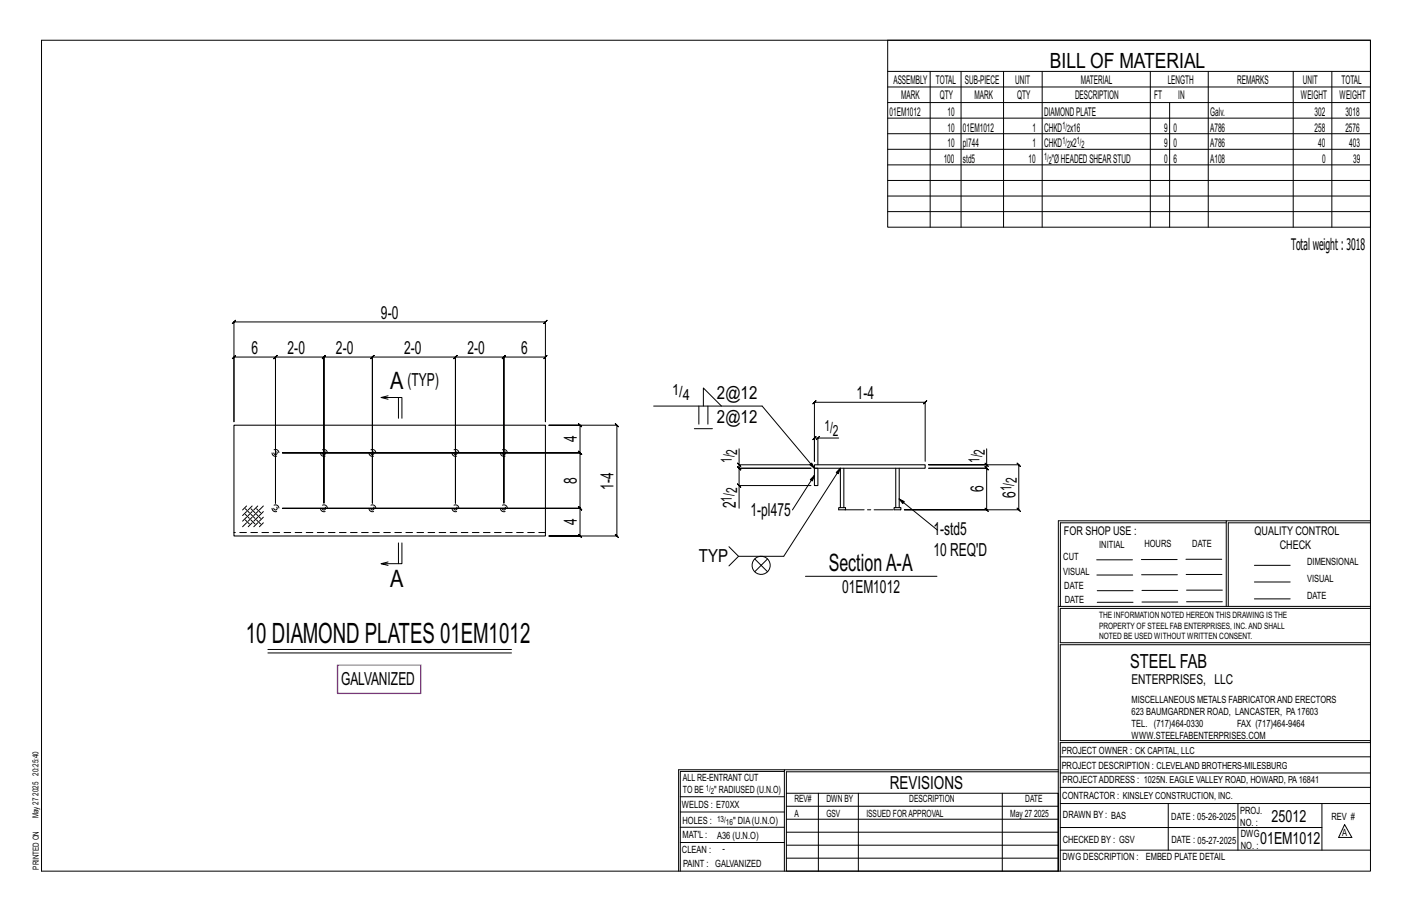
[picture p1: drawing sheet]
<svg xmlns="http://www.w3.org/2000/svg" width="432mm" height="279mm" viewBox="0 0 432 279" stroke-linecap="round" stroke-linejoin="round" font-family="sans-serif">
<g fill="none" stroke="#000" stroke-width=".31">
<path d="M12.7 12.3h406.4v254h-406.4zM271.5 12.3h147.6v57.2h-147.6zM271.5 21.8h147.6M271.5 26.6h147.6M271.5 31.4h147.6M271.5 36.1h147.6M284.5 21.8v47.7M293.9 21.8v47.7M306.9 21.8v47.7M318.7 21.8v47.7M351.8 21.8v47.7M357.7 31.4v38.1"/>
<path d="M369.5 21.8v47.7M395.5 21.8v47.7M407.3 21.8v47.7M271.5 40.9h147.6M271.5 45.6h147.6M271.5 50.4h147.6M271.5 55.2h147.6M271.5 59.9h147.6M271.5 64.7h147.6M71 98.9l1-1-.5 .5h95.3l-.5 .5 1-1-.5 .5v30.5v-19.8l.5-.5-1 1 .5-.5h-12.7l.5-.5-1 1 .5-.5v44.7v-44.7l.5-.5-1 1 .5-.5h-14.8l.5-.5-1 1 .5-.5v44.7v-44.7l.5-.5-1 1 .5-.5h-25.4l.5-.5-1 1 .5-.5v44.7v-44.7l.5-.5-1 1 .5-.5h-14.8l.5-.5-1 1 .5-.5v44.7v-44.7l.5-.5-1 1 .5-.5h-14.9l.5-.5-1 1 .5-.5v44.7v-44.7l.5-.5-1 1 .5-.5h-12.7l.5-.5-1 1 .5-.5v19.8v-30.5zM86.4 138.4h91l.5 .5-1-1 .5 .5v-8.4l.5 .5-1-1 .5 .5h-9.5h20.7l-.5-.5 1 1-.5-.5v33.8l-.5-.5 1 1-.5-.5h-20.7h9.5l.5 .5-1-1 .5 .5v-8.4l.5 .5-1-1 .5 .5h-91h91l.5 .5-1-1 .5 .5v-17l.5 .5-1-1 .5 .5zM118.7 122l-2.1-.5h6.3v6.4"/>
<path d="M118.7 121l-2.1 .5M121.9 121.5v6.4M199.9 124.1h33.2l16 19-1.5-1.1 .6-.4 .9 1.5M212.3 131h5.6M213.7 124.1v5.6M215.1 124.1v-5.5l5.5 5.5M216.5 124.1v5.6M226 137.2v4.9h22M249.6 134.4l1-1zM250.1 133.9h-1l.5-.5-1 1 .5-.5v7.1v-18l-.5 .5 1-1-.5 .5h33.8l-.5 .5 1-1-.5 .5v18M256.5 133.9h-6.4v8.2M301.7 137.2v4.9h-17.7h27.6l-.5-.5 1 1-.5-.5v13.7l-.5-.5 1 1-.5-.5h-35h25.1l.5 .5-1-1 .5 .5v-12.7l.5 .5-1-1 .5 .5h-17.7h17.7l.5 .5-1-1 .5 .5v-1"/>
<path d="M75 159l1.3 1.2M75 155.5l1.3 1.2M75 157.2l1.3 1.3M75.4 159.8l-1.2 1.2M75.4 156.4l-1.2 1.2M75.4 154.7l-1.2 1.2M75.4 158.1l-1.2 1.2M76.8 155.5l1.2 1.2M76.8 157.2l1.2 1.3M76.8 159l1.2 1.2M77.1 158.1l-1.2 1.2M77.1 154.7l-1.2 1.2"/>
<path d="M77.1 159.8l-1.2 1.2M77.1 156.4l-1.2 1.2M78.5 157.2l1.2 1.3M78.5 159l1.2 1.2M78.5 155.5l1.2 1.2M78.8 156.4l-1.2 1.2M78.8 158.1l-1.2 1.2M78.8 159.8l-1.2 1.2M78.8 154.7l-1.2 1.2M80.5 154.7l-1.2 1.2M80.5 156.4l-1.2 1.2M80.5 158.1l-1.2 1.2"/>
<path d="M80.5 159.8l-1.2 1.2M225.5 147.9l1 1zM225.5 141.6l1 1zM226 142.1v1l-.5-.5 1 1-.5-.5h22h-22l-.5-.5 1 1-.5-.5v5.3M248 148.4h-22v7M249.1 145.3l-1.3 1.3 .6 .4 .7-1.7-6.8 10.6M257 143.1l-1.3 1.3 .7 .4 .6-1.7-17.3 27h-13.9l-2.9-3M274.9 152.5l1.2 1.4 .4-.6-1.6-.8 11.8 9.6M301.2 141.6l1 1zM375 159.8h-50.7v25.6M375 159.2h-51.3l-.1 107.1M419.1 159.2h-44.1v26.2"/>
<path d="M419.1 159.8h-43.5v25.6M118.7 171.8l-2.1 .5M121.9 166v6.3M122.9 166v6.3h-6.3l2.1 .5M225.8 170.1l-2.9 2.9M230.8 170.9l2 1.9 1.9-1.9M230.8 174.8l2-2 1.9 2M246.3 176.2h40.2M335.4 171.1h10.9M335.4 175.8h11M349 171h11M349.1 175.7h11"/>
<path d="M362.7 171h10.9M362.7 175.6h11M383.6 172.8h11M383.6 177.9h11M81.9 198.5h74.5M81.9 199.6h74.5M323.7 185.4h95.4M335.5 184.1h11M335.5 180.6h11M349.2 184h11M349.2 180.5h11M362.9 180.4h10.9"/>
<path d="M362.9 184h10.9M383.6 183.1h11M419.1 186h-94.9v10.5h94.9M419.1 197.1h-94.9v29.3h94.9v.6h-94.9v39.3M239.9 235.8h-31.9v30.5M239.9 235.3h-32.4v31M323.6 235.3h-83.7v31M323.6 235.9h-83.1v6.6M324.2 236.3h94.9M324.2 231.4h94.9M208 252.9h31.9M208 257.5h31.9"/>
<path d="M208 243.6h31.9M208 248.2h31.9M240.5 242.5h83.1v23.8h-83.1zM240.5 258.4h83.1M240.5 254.4h83.1M240.5 250.4h83.1M240.5 246.5h83.1M250.3 242.5v23.8M262.5 242.5v23.8M306.5 242.5v23.8M324.2 253h80.1M324.2 245.6h94.9"/>
<path d="M324.2 259.9h94.9M324.2 240.7h94.9M357.3 245.6v14.3M378.6 245.6v14.3M404.3 245.6v14.3M411.2 252.1l2.2 3.9h-4zM240.5 262.3h83.1"/>
<circle cx="232.8" cy="172.8" r="2.77"/>
</g>
<path d="M103.2 203.3h25.5v8.6h-25.5z" fill="none" stroke="#f0f" stroke-width=".5"/>
<path d="M71.5 130h95.3v33.8h-95.3zM249.1 143.1h1v5.3h-1zM249.1 142.1h33.8v1h-33.8zM256.5 155.2h2.1v.6h-2.1zM257 143.1v12.1M258.1 143.1v12.1M273.4 155.2h2.1v.6h-2.1zM273.9 143.1v12.1M275 143.1v12.1" fill="none" stroke="#000" stroke-width=".32"/>
<g fill="none" stroke="#000" stroke-width=".31" stroke-dasharray="2 1.4">
<path d="M166.8 162.8h-95.3"/>
<circle cx="84.2" cy="138.4" r=".53"/>
<circle cx="84.2" cy="138.4" r="1.06"/>
<circle cx="99.1" cy="138.4" r=".53"/>
<circle cx="99.1" cy="138.4" r="1.06"/>
<circle cx="113.9" cy="138.4" r=".53"/>
<circle cx="113.9" cy="138.4" r="1.06"/>
<circle cx="139.3" cy="138.4" r=".53"/>
<circle cx="139.3" cy="138.4" r="1.06"/>
<circle cx="154.1" cy="138.4" r=".53"/>
<circle cx="154.1" cy="138.4" r="1.06"/>
<circle cx="84.2" cy="155.4" r="1.06"/>
<circle cx="84.2" cy="155.4" r=".53"/>
<circle cx="99.1" cy="155.4" r="1.06"/>
<circle cx="99.1" cy="155.4" r=".53"/>
<circle cx="113.9" cy="155.4" r="1.06"/>
<circle cx="113.9" cy="155.4" r=".53"/>
<circle cx="139.3" cy="155.4" r="1.06"/>
<circle cx="139.3" cy="155.4" r=".53"/>
<circle cx="154.1" cy="155.4" r="1.06"/>
<circle cx="154.1" cy="155.4" r=".53"/>
</g>
<path d="M258.5 155.8h15.2" fill="none" stroke="#000" stroke-width=".31" stroke-dasharray="5.8 1 1 1"/>
<text font-size="8.6" x="75.2" y="196.6">10 DIAMOND PLATES 01EM1012</text>
<g font-size="7.3">
<text x="119.3" y="119.1">A</text>
<text x="119.3" y="179.5">A</text>
<text x="253.4" y="174.4">SectionA-A</text>
</g>
<text font-size="6.4" x="321.1" y="20.7">BILL OF MATERIAL</text>
<text font-size="5.9" x="345.6" y="204.1">STEEL FAB</text>
<g font-size="5.5">
<text x="116.5" y="97.4">9-0</text>
<text x="76.9" y="108.2">6</text>
<text x="87.9" y="108.2">2-0</text>
<text x="102.7" y="108.2">2-0</text>
<text x="123.6" y="108.2">2-0</text>
<text x="143" y="108.2">2-0</text>
<text x="159.4" y="108.2">6</text>
<text x="124.6" y="117.9">(TYP)</text>
<text x="219.2" y="121.9">2@12</text>
<text x="262" y="122">1-4</text>
<text x="219.2" y="129.2">2@12</text>
<text x="176.4" y="135.2" transform="rotate(-90 176.4 135.2)">4</text>
<text x="176.4" y="147.9" transform="rotate(-90 176.4 147.9)">8</text>
<text x="187.7" y="149.8" transform="rotate(-90 187.7 149.8)">1-4</text>
<text x="225" y="155.4" transform="rotate(-90 225 155.4)">2</text>
<text x="300.7" y="150.5" transform="rotate(-90 300.7 150.5)">6</text>
<text x="310.6" y="152.3" transform="rotate(-90 310.6 152.3)">6</text>
<text x="176.4" y="160.6" transform="rotate(-90 176.4 160.6)">4</text>
<text x="229.5" y="157.8">1-pl475</text>
<text x="285.5" y="163.5">1-std5</text>
<text x="213.7" y="171.8">TYP</text>
<text x="285.5" y="170.1">10 REQ'D</text>
<text x="257.5" y="181.1">01EM1012</text>
<text x="104.3" y="209.4">GALVANIZED</text>
<text x="272.2" y="241.1">REVISIONS</text>
</g>
<g font-size="5.1">
<text x="388.9" y="251.3">25012</text>
<text x="385.3" y="258.1">01EM1012</text>
</g>
<text font-size="4.9" x="394.8" y="76.4">Totalweight : 3018</text>
<g font-size="4.7">
<text x="205.5" y="120.7">1/</text>
<text x="208.8" y="122.3">4</text>
<text x="252.1" y="131.7">1/</text>
<text x="254.7" y="133.3">2</text>
<text x="223.8" y="141.6" transform="rotate(-90 223.8 141.6)">1/</text>
<text x="225.4" y="138.9" transform="rotate(-90 225.4 138.9)">2</text>
<text x="299.5" y="141.6" transform="rotate(-90 299.5 141.6)">1/</text>
<text x="301.2" y="138.9" transform="rotate(-90 301.2 138.9)">2</text>
<text x="311" y="147.6" transform="rotate(-90 311 147.6)">2</text>
<text x="223.8" y="153.3" transform="rotate(-90 223.8 153.3)">1/</text>
<text x="225.4" y="150.7" transform="rotate(-90 225.4 150.7)">2</text>
<text x="309.3" y="150.2" transform="rotate(-90 309.3 150.2)">1/</text>
</g>
<text font-size="4.2" x="346" y="209.1">ENTERPRISES, LLC</text>
<g font-size="3.7">
<text x="273.2" y="25.6">ASSEMBLY</text>
<text x="286.2" y="25.6">TOTAL</text>
<text x="295.1" y="25.6">SUB-PIECE</text>
<text x="310.4" y="25.6">UNIT</text>
<text x="330.5" y="25.6">MATERIAL</text>
<text x="357.1" y="25.6">LENGTH</text>
<text x="378.3" y="25.6">REMARKS</text>
<text x="398.4" y="25.6">UNIT</text>
<text x="410.2" y="25.6">TOTAL</text>
<text x="272.1" y="35.5">01EM1012</text>
<text x="275.6" y="30.4">MARK</text>
<text x="287.4" y="30.4">QTY</text>
<text x="289.8" y="35.5">10</text>
<text x="298" y="30.4">MARK</text>
<text x="311" y="30.4">QTY</text>
<text x="319.3" y="35.5">DIAMONDPLATE</text>
<text x="328.7" y="30.4">DESCRIPTION</text>
<text x="353" y="30.4">FT</text>
<text x="360.3" y="30.4">IN</text>
<text x="370.1" y="35.5">Galv.</text>
<text x="397.8" y="30.4">WEIGHT</text>
<text x="402" y="35.5">302</text>
<text x="409.6" y="30.4">WEIGHT</text>
<text x="411.4" y="35.5">3018</text>
<text x="289.8" y="40.2">10</text>
<text x="294.5" y="40.2">01EM1012</text>
<text x="315.8" y="40.2">1</text>
<text x="319.3" y="40.2">CHKD x16</text>
<text x="356" y="40.2">9</text>
<text x="358.9" y="40.2">0</text>
<text x="370.1" y="40.2">A786</text>
<text x="402" y="40.2">258</text>
<text x="411.4" y="40.2">2576</text>
<text x="289.8" y="45">10</text>
<text x="294.5" y="45">pl744</text>
<text x="315.8" y="45">1</text>
<text x="319.3" y="45">CHKD x2</text>
<text x="356" y="45">9</text>
<text x="358.9" y="45">0</text>
<text x="370.1" y="45">A786</text>
<text x="403.2" y="45">40</text>
<text x="412.6" y="45">403</text>
<text x="288.6" y="49.7">100</text>
<text x="294.5" y="49.7">std5</text>
<text x="314.6" y="49.7">10</text>
<text x="321.6" y="49.7">&quot;ØHEADEDSHEARSTUD</text>
<text x="356" y="49.7">0</text>
<text x="358.9" y="49.7">6</text>
<text x="370.1" y="49.7">A108</text>
<text x="404.3" y="49.7">0</text>
<text x="413.8" y="49.7">39</text>
<text x="325.3" y="163.4">FOR SHOP USE :</text>
<text x="383.7" y="163.4">QUALITY CONTROL</text>
<text x="391.4" y="167.8">CHECK</text>
</g>
<g font-size="3.1">
<text x="324.9" y="39.4">1/</text>
<text x="326.3" y="40.5">2</text>
<text x="324.9" y="44.1">1/</text>
<text x="326.3" y="45.3">2</text>
<text x="329.3" y="44.1">1/</text>
<text x="330.7" y="45.3">2</text>
<text x="319.3" y="48.9">1/</text>
<text x="320.7" y="50">2</text>
<text x="336.2" y="167.4">INITIAL</text>
<text x="350" y="167.1">HOURS</text>
<text x="364.6" y="167.2">DATE</text>
<text x="325.2" y="171.3">CUT</text>
<text x="399.8" y="172.8">DIMENSIONAL</text>
<text x="325.1" y="175.8">VISUAL</text>
<text x="399.8" y="177.9">VISUAL</text>
<text x="325.5" y="180">DATE</text>
<text x="325.7" y="184.4">DATE</text>
<text x="399.8" y="183.1">DATE</text>
<text x="346" y="215">MISCELLANEOUS METALS FABRICATORAND ERECTORS</text>
<text x="346" y="218.6">623 BAUMGARDNER ROAD, LANCASTER, PA17603</text>
<text x="346" y="225.8">WWW.STEELFABENTERPRISES.COM</text>
<text x="346" y="222.2">TEL. (717)464-0330</text>
<text x="378.3" y="222.2">FAX (717)464-9464</text>
<text x="324.7" y="230.5">PROJECT OWNER : CK CAPITAL, LLC</text>
<text x="208.8" y="238.8">ALL RE-ENTRANT CUT</text>
<text x="324.7" y="235.1">PROJECT DESCRIPTION : CLEVELAND BROTHERS-MILESBURG</text>
<text x="324.9" y="239.5">PROJECTADDRESS : 1025N. EAGLE VALLEY ROAD, HOWARD, PA16841</text>
<text x="208.8" y="242.5">TO BE</text>
<text x="218.4" y="242.5">&quot; RADIUSED (U.N.O)</text>
<text x="242.9" y="245.3">REV#</text>
<text x="252.7" y="245.3">DWN BY</text>
<text x="278.1" y="245.3">DESCRIPTION</text>
<text x="313.5" y="245.3">DATE</text>
<text x="324.9" y="244.2">CONTRACTOR : KINSLEY CONSTRUCTION, INC.</text>
<text x="208.5" y="247">WELDS : E70XX</text>
<text x="208.7" y="251.7">HOLES :</text>
<text x="224.2" y="251.8">&quot; DIA(U.N.O)</text>
<text x="242.9" y="249.9">A</text>
<text x="252.7" y="249.9">GSV</text>
<text x="264.9" y="249.9">ISSUED FORAPPROVAL</text>
<text x="309" y="249.9">May 27</text>
<text x="316.2" y="249.9">2025</text>
<text x="325.1" y="250">DRAWN BY : BAS</text>
<text x="358.2" y="250.5">DATE : 05-26-2025</text>
<text x="379.3" y="248.9">PROJ.</text>
<text x="407.2" y="250.5">REV #</text>
<text x="208.7" y="256.3">MAT'L :</text>
<text x="219.3" y="256.4">A36 (U.N.O)</text>
<text x="325" y="257.6">CHECKED BY : GSV</text>
<text x="358.3" y="257.7">DATE : 05-27-2025</text>
<text x="379.3" y="252.5">NO. :</text>
<text x="379.5" y="255.9">DWG</text>
<text x="410.5" y="255.5">A</text>
<text x="208.6" y="260.7">CLEAN :</text>
<text x="221" y="260.4">-</text>
<text x="324.9" y="262.9">DWG DESCRIPTION :</text>
<text x="350.4" y="263">EMBED PLATE DETAIL</text>
<text x="379.5" y="259.5">NO. :</text>
<text x="208.9" y="265">PAINT : GALVANIZED</text>
</g>
<g font-size="2.7">
<text x="336.1" y="189">THE INFORMATION NOTED HEREON THIS DRAWING IS THE</text>
<text x="336.1" y="195.4">NOTED BE USED WITHOUT WRITTEN CONSENT.</text>
<text x="336.1" y="192.2">PROPERTY OF STEEL FAB ENTERPRISES, INC.AND SHALL</text>
</g>
<g font-size="2.6">
<text x="215.9" y="241.8">1/</text>
<text x="217.4" y="242.7">2</text>
<text x="219.3" y="251.1">13/</text>
<text x="222" y="252.1">16</text>
</g>
<g font-size="2.5">
<text x="11.7" y="237.1" transform="rotate(-90 11.7 237.1)">20:25:40</text>
<text x="11.8" y="243.3" transform="rotate(-90 11.8 243.3)">2025</text>
<text x="11.8" y="250.1" transform="rotate(-90 11.8 250.1)">May 27</text>
<text x="11.9" y="265.8" transform="rotate(-90 11.9 265.8)">PRINTED ON</text>
</g>
</svg>
